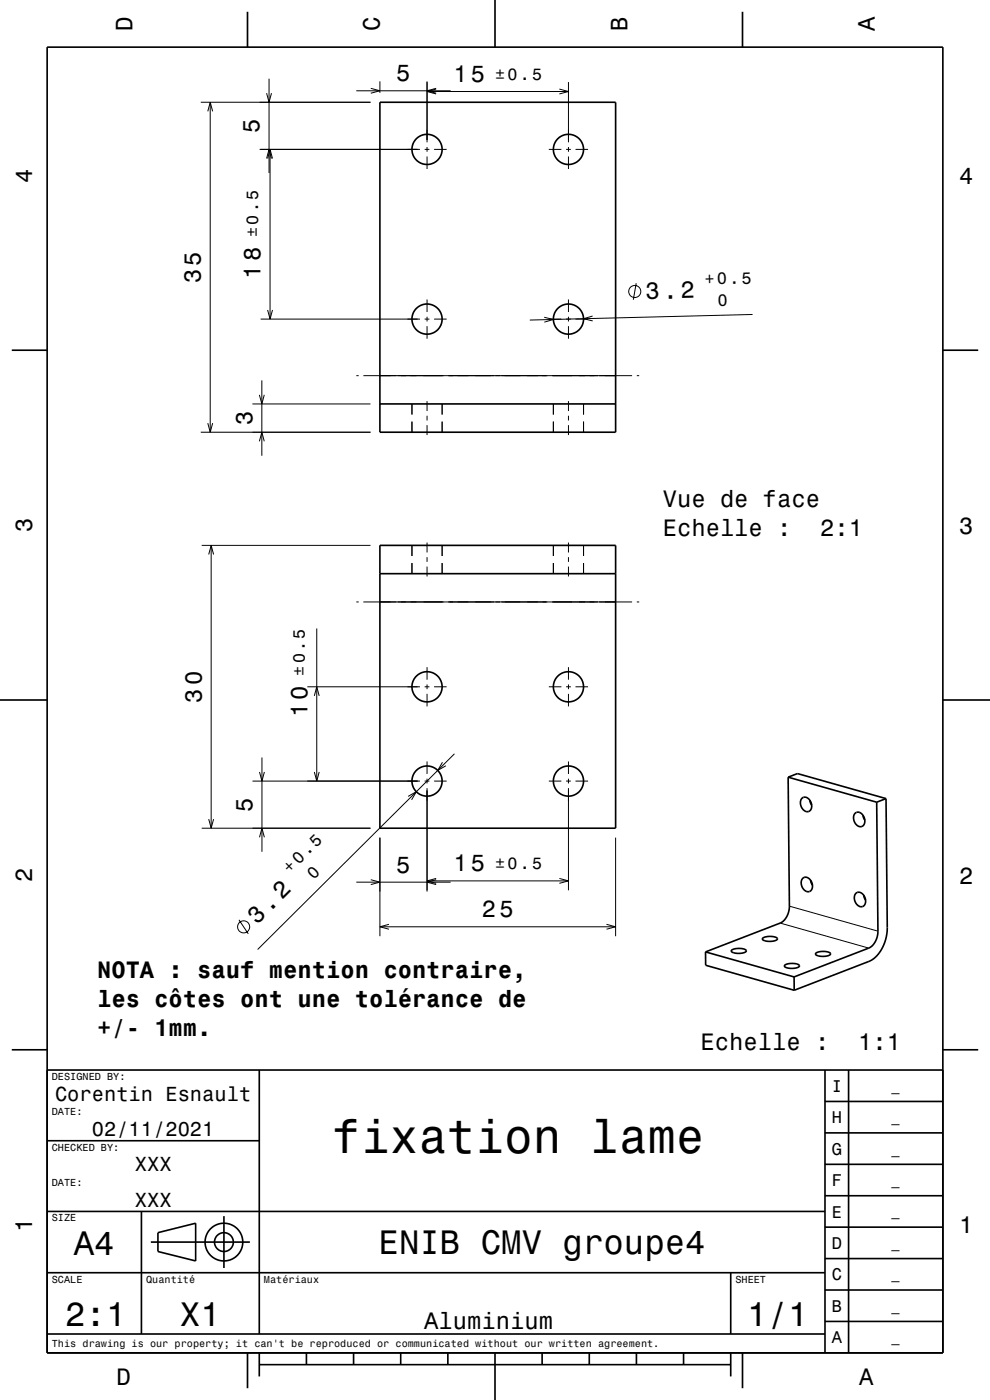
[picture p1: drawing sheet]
<svg xmlns="http://www.w3.org/2000/svg" width="210mm" height="297mm" viewBox="0 0 210 297" stroke-linecap="round" stroke-linejoin="round" font-family="sans-serif">
<g fill="none" stroke="#000" stroke-width=".21">
<path d="M56.6 19.8l.5 1.9 .5-1.9M57.1 16.7v20M75.6 19.3h20M78.7 18.7l1.9 .6-1.9 .5M80.6 17.3v2.4M90.6 17.3v12.9M90.6 19.4h30M92.5 18.9l-1.9 .5 1.9 .5M92.5 18.7l-1.9 .6 1.9 .5M118.7 18.9l1.9 .5-1.9 .5M120.6 17.4v12.8M42.6 21.7h36"/>
<path d="M44.1 23.6l.5-1.9 .5 1.9M44.6 21.7v70M55.1 31.7h34M56.6 33.6l.5-1.9 .5 1.9M56.8 33.6l.5-1.9 .5 1.9M57.3 31.7v36M90.1 31.7h1M90.6 31.2v1M90.6 33.2v2.7M92.1 31.7h2.6M116.4 31.7h2.7M120.1 31.7h1"/>
<path d="M120.6 31.2v1M120.6 33.2v2.7M122.1 31.7h2.6M55.3 67.7h33.8M56.8 65.8l.5 1.9 .5-1.9M75.6 79.7h.5M77.1 79.7h57M90.1 67.7h1M90.6 63.5v2.7M90.6 67.2v1M90.6 69.2v2.7M92.1 67.7h2.6"/>
<path d="M115.4 67.3l2 .5-1.9 .5M116.4 67.7h2.7M120.1 67.7h1M120.6 63.5v2.7M120.6 67.2v1M120.6 69.2v2.7M122.1 67.7h2.6M125.7 67l-1.9 .6 1.9 .5M135 60.1l-.7 3.5M135.1 79.7h.5M159.6 66.7l-47.2 1.2M42.6 91.7h36"/>
<path d="M44.1 89.8l.5 1.9 .5-1.9M53.5 85.7h25.1M55 83.8l.5 1.9 .6-1.9M55 93.6l.5-1.9 .6 1.9M55.5 80.7v16M87.4 85.7v2.2M87.4 89.4v2.3M90.6 85.1v2.1M90.6 88.2v1M90.6 90.2v2.1M93.8 85.7v2.2M93.8 89.4v2.3"/>
<path d="M117.4 85.7v2.2M117.4 89.4v2.3M120.6 85.1v2.1M120.6 88.2v1M120.6 90.2v2.1M123.8 85.7v2.2M123.8 89.4v2.3M42.8 115.7h35.8M44.3 117.6l.5-1.9 .5 1.9M44.8 115.7v60M87.4 115.7v2.2M87.4 119.4v2.3"/>
<path d="M90.6 115.1v2.1M90.6 118.2v1M93.8 115.7v2.2M93.8 119.4v2.3M117.4 115.7v2.2M117.4 119.4v2.3M120.6 115.1v2.1M120.6 118.2v1M123.8 115.7v2.2M123.8 119.4v2.3M67.2 133.3v32.4M75.6 127.7h.5"/>
<path d="M77.1 127.7h57M90.6 120.2v2.1M120.6 120.2v2.1M135.1 127.7h.5M65.2 145.7h23.9M66.7 147.6l.5-1.9 .5 1.9M90.1 145.7h1M90.6 141.5v2.7M90.6 145.2v1M90.6 147.2v2.7M92.1 145.7h2.6M96.4 159.9l-41.8 41.5"/>
<path d="M116.4 145.7h2.7M120.1 145.7h1M120.6 141.5v2.7M120.6 145.2v1M120.6 147.2v2.7M122.1 145.7h2.6M42.8 175.7h35.8M44.3 173.8l.5 1.9 .5-1.9M53.6 165.7h35.5M55 177.6l.6-1.9 .5 1.9M55 163.8l.6 1.9 .5-1.9M55.6 160.7v20"/>
<path d="M66.7 163.8l.5 1.9 .5-1.9M80.6 177.7v20.9M86.6 168.9l1.7-.9-1 1.7M90.1 165.7h1M90.6 161.5v2.7M90.6 165.2v1M90.6 167.2v21.9M92.1 165.7h2.6M93.9 161.7l-1 1.7 1.7-1M116.4 165.7h2.7M120.1 165.7h1M120.6 161.5v2.7"/>
<path d="M120.6 165.2v1M120.6 167.2v21.7M122.1 165.7h2.6M130.6 177.7v20.9M50.7 195.1l2 3M75.6 187.1h20M78.7 186.6l1.9 .5-1.9 .6M80.6 196.6h50M82.5 196.1l-1.9 .5 1.9 .5M90.6 186.9h30M92.5 186.6l-1.9 .5 1.9 .6M92.5 186.4l-1.9 .5 1.9 .5"/>
<path d="M118.7 186.4l1.9 .5-1.9 .5M128.7 196.1l1.9 .5-1.9 .5M165.5 195.8l18.8 5.3M167.4 192.2l18.8 5.3"/>
<circle cx="134.6" cy="61.8" r="1.28"/>
<circle cx="51.7" cy="196.6" r="1.28"/>
</g>
<g fill="none" stroke="#000" stroke-width=".35">
<path d="M10 10h190v277h-190zM52.5 2.5v7.5M105 0v10M157.5 2.5v7.5M80.6 21.7h50v70h-50zM2.5 74.3h7.5M200 74.3h7.5M80.6 85.7h50M80.6 115.7h50v60h-50zM80.6 121.7h50M0 148.5h10M200 148.5h10"/>
<path d="M167.2 164.9l.2 27.3a4 4 0 0 1-1.9 3.6l-15.8 6.1M167.2 164.9l2-.8 18.7 5.3M167.2 164.9l18.8 5.3M170.1 169.4a1.32 1.32 0 0 1 2 1.1 1.08 1.08 0 0 1-.1 1.3 1.08 1.08 0 0 1-1.2 .3 1.93 1.93 0 0 1-.7-2.7zM171.8 169.7l.4 1.1M181.4 172.5a1.23 1.23 0 0 1 1.9 .9 1.25 1.25 0 0 1-.8 2 1.88 1.88 0 0 1-1.1-2.9zM183 172.9l.4 1.1M186 170.2l.2 27.3a4 4 0 0 1-1.9 3.6l-15.9 6.1M187.9 169.4l.3 27.4a7.9 7.9 0 0 1-3.9 7.2l-15.8 6.1M187.9 169.4l-1.9 .8M161.8 199a3.2 3.2 0 0 1 3.1 .1 1 1 0 0 1-1.2 .6l-1.4-.1a.4 .4 0 0 1-.5-.2 .4 .4 0 0 1 0-.4zM170.3 186.3a1.32 1.32 0 0 1 2 1.2 1.08 1.08 0 0 1-.1 1.3 1.08 1.08 0 0 1-1.2 .3 1.92 1.92 0 0 1-.7-2.8z"/>
<path d="M171.9 186.7l.4 1.1M181.5 189.5a1.32 1.32 0 0 1 2.1 1.2 1.1 1.1 0 0 1-.1 1.2 1.1 1.1 0 0 1-1.1 .4 1.92 1.92 0 0 1-.9-2.8zM183.2 189.9l.4 1.1M149.7 201.9l18.7 5.3M149.7 201.9v2.9l18.8 5.3M155.2 201.6a3.2 3.2 0 0 1 3.1 0 .98 .98 0 0 1-1.2 .6l-1.4-.1a.4 .4 0 0 1-.4-.1 .4 .4 0 0 1-.1-.4zM166.4 204.8a2.89 2.89 0 0 1 3.2 .1 2.66 2.66 0 0 1-3.2 0zM168.4 207.2l.1 2.9M173.1 202.2a3.2 3.2 0 0 1 3.1 .1 .98 .98 0 0 1-1.3 .6l-1.4-.1a.4 .4 0 0 1-.4-.2 .4 .4 0 0 1 0-.4zM2.5 222.7h7.5M10 227h190M55 227v56"/>
<path d="M175 233.7h25M175 227v60M180 227v60M200 222.7h7.5M10 257h165M10 242h45M30 257v26M47.5 258v11M175 253.7h25M175 247h25M175 240.3h25M10 270h165"/>
<path d="M32 263.5h21M33.5 261.5l8-2v8l-8-2zM155 270v13M175 273.7h25M175 267h25M175 260.3h25M10 283h165M52.5 287v7.5M55 289.5h100M55 287v5M65 287v2.5M75 287v2.5"/>
<path d="M85 287v2.5M95 287v2.5M105 287v10M115 287v2.5M125 287v2.5M135 287v2.5M145 287v2.5M155 287v5M157.5 287v7.5M175 280.3h25"/>
<circle cx="90.6" cy="31.7" r="3.2"/>
<circle cx="120.6" cy="31.7" r="3.2"/>
<circle cx="90.6" cy="67.7" r="3.2"/>
<circle cx="120.6" cy="67.7" r="3.2"/>
<circle cx="90.6" cy="145.7" r="3.2"/>
<circle cx="120.6" cy="145.7" r="3.2"/>
<circle cx="90.6" cy="165.7" r="3.2"/>
<circle cx="120.6" cy="165.7" r="3.2"/>
<circle cx="47.5" cy="263.5" r="2"/>
<circle cx="47.5" cy="263.5" r="4"/>
</g>
<text font-size="10.1" x="70.5" y="244.6">fixation lame</text>
<g font-size="7.2">
<text x="15.7" y="266.3">A4</text>
<text x="80.3" y="266.1">ENIB CMV groupe4</text>
<text x="13.8" y="281.3">2:1</text>
<text x="38.2" y="281.3">X1</text>
<text x="158.5" y="281.3">1/1</text>
</g>
<text font-size="5.1" x="54.5" y="196.3" transform="rotate(-45 54.5 196.3)">3.2</text>
<g font-size="5">
<text x="28.1" y="6.5" transform="rotate(-90 28.1 6.5)">D</text>
<text x="80.6" y="6.5" transform="rotate(-90 80.6 6.5)">C</text>
<text x="133.1" y="6.5" transform="rotate(-90 133.1 6.5)">B</text>
<text x="185.6" y="6.5" transform="rotate(-90 185.6 6.5)">A</text>
<text x="84.1" y="17.3">5</text>
<text x="96.2" y="17.4">15</text>
<text x="55.1" y="28.2" transform="rotate(-90 55.1 28.2)">5</text>
<text x="6.8" y="38.7" transform="rotate(-90 6.8 38.7)">4</text>
<text x="203.5" y="39">4</text>
<text x="55.3" y="59.1" transform="rotate(-90 55.3 59.1)">18</text>
<text x="42.6" y="60.1" transform="rotate(-90 42.6 60.1)">35</text>
<text x="137" y="63.5" transform="rotate(-2 137 63.5)">3.2</text>
<text x="53.5" y="90.2" transform="rotate(-90 53.5 90.2)">3</text>
<text x="140.6" y="107.6">Vue de face</text>
<text x="6.8" y="112.9" transform="rotate(-90 6.8 112.9)">3</text>
<text x="140.6" y="113.6">Echelle :</text>
<text x="174" y="113.6">2:1</text>
<text x="203.5" y="113.2">3</text>
<text x="42.8" y="149.1" transform="rotate(-90 42.8 149.1)">30</text>
<text x="65.2" y="152.2" transform="rotate(-90 65.2 152.2)">10</text>
<text x="53.6" y="172.2" transform="rotate(-90 53.6 172.2)">5</text>
<text x="84.1" y="185.1">5</text>
<text x="96.2" y="184.9">15</text>
<text x="6.8" y="187.1" transform="rotate(-90 6.8 187.1)">2</text>
<text x="203.5" y="187.4">2</text>
<text x="102.2" y="194.6">25</text>
<text x="20.6" y="207.6">NOTA : sauf mention contraire,</text>
<text x="20.6" y="213.6">les côtes ont une tolérance de</text>
<text x="20.6" y="219.7">+/- 1mm.</text>
<text x="148.6" y="222.8">Echelle :</text>
<text x="182" y="222.8">1:1</text>
<text x="6.8" y="261.3" transform="rotate(-90 6.8 261.3)">1</text>
<text x="203.5" y="261.6">1</text>
<text x="90" y="281.9">Aluminium</text>
<text x="24.7" y="293.8">D</text>
<text x="182.2" y="293.8">A</text>
</g>
<g font-size="4.3">
<text x="11.7" y="233.5">Corentin Esnault</text>
<text x="19.5" y="241">02/11/2021</text>
<text x="28.6" y="248.5">XXX</text>
<text x="28.6" y="256">XXX</text>
</g>
<g font-size="3.6">
<text x="176.4" y="231.6">I</text>
<text x="176.4" y="238.3">H</text>
<text x="176.4" y="245">G</text>
<text x="176.4" y="251.6">F</text>
<text x="176.4" y="258.3">E</text>
<text x="176.4" y="265">D</text>
<text x="176.4" y="271.6">C</text>
<text x="176.4" y="278.3">B</text>
<text x="176.4" y="285">A</text>
</g>
<g font-size="3.5">
<text x="105" y="16.9">±0.5</text>
<text x="54.8" y="50.2" transform="rotate(-90 54.8 50.2)">±0.5</text>
<text x="149.5" y="60.4" transform="rotate(-2 149.5 60.4)">+0.5</text>
<text x="152.2" y="64.9" transform="rotate(-2 152.2 64.9)">0</text>
<text x="64.7" y="143.3" transform="rotate(-90 64.7 143.3)">±0.5</text>
<text x="61.5" y="185.4" transform="rotate(-45 61.5 185.4)">+0.5</text>
<text x="105" y="184.3">±0.5</text>
<text x="66.6" y="186.8" transform="rotate(-45 66.6 186.8)">0</text>
</g>
<g font-size="2.9">
<text x="189.1" y="231.4">_</text>
<text x="189.1" y="238">_</text>
<text x="189.1" y="244.7">_</text>
<text x="189.1" y="251.4">_</text>
<text x="189.1" y="258">_</text>
<text x="189.1" y="264.7">_</text>
<text x="189.1" y="271.4">_</text>
<text x="189.1" y="278">_</text>
<text x="189.1" y="284.7">_</text>
</g>
<g font-size="2.2">
<text x="11" y="229.1">DESIGNED BY:</text>
<text x="11" y="236.6">DATE:</text>
<text x="11" y="244.1">CHECKED BY:</text>
<text x="11" y="251.6">DATE:</text>
<text x="11" y="259.1">SIZE</text>
<text x="11" y="272.1">SCALE</text>
<text x="31" y="272.1">Quantité</text>
<text x="56" y="272.1">Matériaux</text>
<text x="156" y="272.1">SHEET</text>
<text x="11" y="285.8">This drawing is our property; it can't be reproduced or communicated without our written agreement.</text>
</g>
</svg>
